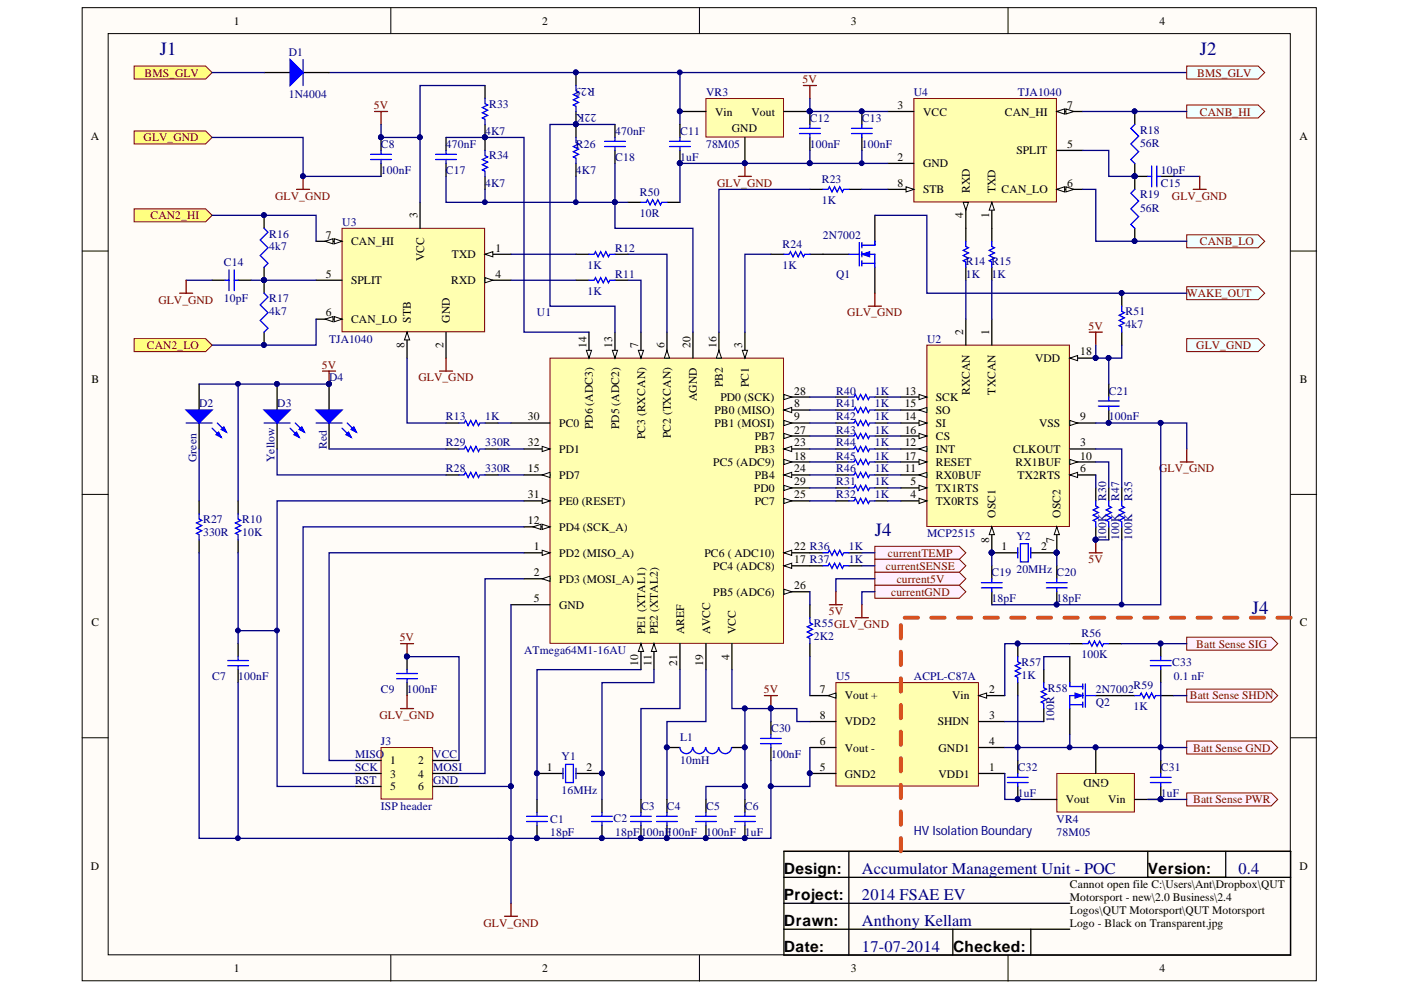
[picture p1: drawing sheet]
# Altium schematic sheet AMU_POC_final.SchDoc
size A; Engineer: Anthony Kellam; : QUTMS Motor Control version 0.1; PageSetup: Record=PageOptions|CenterHorizontal=True|CenterVertical=True|PrintScale=1.00|XCorrection=1.00|YCorrection=1.00|PrintKind=0|BorderSize=5000000|LeftOffset=0|BottomOffset=0|Orientation=1|PaperLength=1000|PaperWidth=1000|Scale=100|PaperSource=7|PrintQuality=-4|MediaType=1|DitherType=10|PaperKind=A4 (210 x 297 mm)|PrintScaleMode=0

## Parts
C1  value 18pF  [0402]  (hidden comment: Cap Semi)
C2  value 18pF  [0402]  (hidden comment: Cap Semi)
C3  value 100nF  [0402]  (hidden comment: Cap Semi)
C4  value 100nF  [0402]  (hidden comment: Cap Semi)
C5  value 100nF  [0402]  (hidden comment: Cap Semi)
C6  value 1uF  [0402]  (hidden comment: Cap Semi)
C7  value 100nF  [0402]  (hidden comment: Cap Semi)
C8  value 100nF  [0402]  (hidden comment: Cap Semi)
C9  value 100nF  [0402]  (hidden comment: Cap Semi)
C11  value 1uF  [0402]  (hidden comment: Cap Semi)
C12  value 100nF  [0402]  (hidden comment: Cap Semi)
C13  value 100nF  [0402]  (hidden comment: Cap Semi)
C14  value 10pF  [0402]  (hidden comment: Cap Semi)
C15  value 10pF  [0402]  (hidden comment: Cap Semi)
C17  value 470nF  [0402]  (hidden comment: Cap Semi)
C18  value 470nF  [0402]  (hidden comment: Cap Semi)
C19  value 18pF  [0402]  (hidden comment: Cap Semi)
C20  value 18pF  [0402]  (hidden comment: Cap Semi)
C21  value 100nF  [0402]  (hidden comment: Cap Semi)
C30  value 100nF  [0402]  (hidden comment: Cap Semi)
C31  value 1uF  [0402]  (hidden comment: Cap Semi)
C32  value 1uF  [0402]  (hidden comment: Cap Semi)
C33  value 0.1 nF  [0402]  (hidden comment: Cap Semi)
D1  1N4004  [SMC]
D2  Green  [3.2X1.6X1.1]
D3  Yellow  [3.2X1.6X1.1]
D4  Red  [3.2X1.6X1.1]
J3  ISP header  [HDR2X3]
L1  value 10mH  [0402-A]  (hidden comment: Inductor)
Q1  2N7002  [E3]
Q2  2N7002  [E3]
R10  value 10K  [AXIAL-0.3]  (hidden comment: Res1)
R11  value 1K  [AXIAL-0.3]  (hidden comment: Res1)
R12  value 1K  [AXIAL-0.3]  (hidden comment: Res1)
R13  value 1K  [AXIAL-0.3]  (hidden comment: Res1)
R14  value 1K  [AXIAL-0.3]  (hidden comment: Res1)
R15  value 1K  [AXIAL-0.3]  (hidden comment: Res1)
R16  value 4k7  [J1-0603]  (hidden comment: Res3)
R17  value 4k7  [J1-0603]  (hidden comment: Res3)
R18  value 56R  [J1-0603]  (hidden comment: Res3)
R19  value 56R  [J1-0603]  (hidden comment: Res3)
R23  value 1K  [AXIAL-0.3]  (hidden comment: Res1)
R24  value 1K  [AXIAL-0.3]  (hidden comment: Res1)
R25  value 22K  [AXIAL-0.3]  (hidden comment: Res1)
R26  value 4K7  [AXIAL-0.3]  (hidden comment: Res1)
R27  value 330R  [AXIAL-0.3]  (hidden comment: Res1)
R28  value 330R  [AXIAL-0.3]  (hidden comment: Res1)
R29  value 330R  [AXIAL-0.3]  (hidden comment: Res1)
R30  value 100K  [AXIAL-0.3]  (hidden comment: Res1)
R31  value 1K  [AXIAL-0.3]  (hidden comment: Res1)
R32  value 1K  [AXIAL-0.3]  (hidden comment: Res1)
R33  value 4K7  [AXIAL-0.3]  (hidden comment: Res1)
R34  value 4K7  [AXIAL-0.3]  (hidden comment: Res1)
R35  value 100K  [AXIAL-0.3]  (hidden comment: Res1)
R36  value 1K  [AXIAL-0.3]  (hidden comment: Res1)
R37  value 1K  [AXIAL-0.3]  (hidden comment: Res1)
R40  value 1K  [AXIAL-0.3]  (hidden comment: Res1)
R41  value 1K  [AXIAL-0.3]  (hidden comment: Res1)
R42  value 1K  [AXIAL-0.3]  (hidden comment: Res1)
R43  value 1K  [AXIAL-0.3]  (hidden comment: Res1)
R44  value 1K  [AXIAL-0.3]  (hidden comment: Res1)
R45  value 1K  [AXIAL-0.3]  (hidden comment: Res1)
R46  value 1K  [AXIAL-0.3]  (hidden comment: Res1)
R47  value 100K  [AXIAL-0.3]  (hidden comment: Res1)
R50  value 10R  [AXIAL-0.3]  (hidden comment: Res1)
R51  value 4k7  [AXIAL-0.3]  (hidden comment: Res1)
R55  value 2K2  [AXIAL-0.3]  (hidden comment: Res1)
R56  value 100K  [AXIAL-0.3]  (hidden comment: Res1)
R57  value 1K  [AXIAL-0.3]  (hidden comment: Res1)
R58  value 100R  [AXIAL-0.3]  (hidden comment: Res1)
R59  value 1K  [AXIAL-0.3]  (hidden comment: Res1)
U1  ATmega64M1-16AU  [32A_L]
U2  MCP2515  [Q-18]
U3  TJA1040  [8S2_L]
U4  TJA1040  [8S2_L]
U5  ACPL-C87A  [8S2_L]
VR3  78M05  [D2PAK]
VR4  78M05  [D2PAK]
Y1  16MHz  [R38]
Y2  20MHz  [R38]

## Ports
Batt Sense GND (out), Batt Sense PWR (out), Batt Sense SHDN (out), Batt Sense SIG (out), BMS_GLV, BMS_GLV (in), CAN2_HI (in), CAN2_LO (in), CANB_HI (out), CANB_LO (out), current5V (out), currentGND (out), currentSENSE (out), currentTEMP (out), GLV_GND (in), GLV_GND (out), WAKE_OUT (out)

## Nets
5V: C5.1 C6.1 C8.2 C9.2 C12.2 C13.2 C21.2 C30.1 D2.1(A) D3.1(A) D4.1(A) J3.2 L1.1 R10.2 R30.2 R33.1 R47.2 R51.1 U1.4(VCC) U2.18(VDD) U3.3(VCC) U4.3(VCC) U5.8(VDD2) VR3.3(Vout) ; port current5V
GLV_GND: C1.1 C2.1 C3.2 C4.2 C5.2 C6.2 C7.1 C8.1 C9.1 C11.1 C12.1 C13.1 C14.1 C15.1 C19.1 C20.1 C21.1 C30.2 J3.6 Q1.3(S) R27.1 R35.2 R50.2 U1.5(GND) U2.9(VSS) U3.2(GND) U4.2(GND) U5.5(GND2) U5.6(Vout_-) VR3.2(GND) ; port GLV_GND, port currentGND
Batt Sense GND: C31.2 C32.2 C33.1 Q2.3(S) R57.1 U5.4(GND1) VR4.2(GND) ; port Batt Sense GND
Batt Sense PWR: C31.1 VR4.1(Vin) ; port Batt Sense PWR
Batt Sense SHDN: R59.1 ; port Batt Sense SHDN
Batt Sense SIG: C33.2 R56.1 ; port Batt Sense SIG
BMS_GLV: C11.2 D1.1(A) D1.2(K) R25.1 VR3.1(Vin) ; port BMS_GLV
CAN2_HI: R16.1 U3.7(CAN_HI) ; port CAN2_HI
CAN2_LO: R17.2 U3.6(CAN_LO) ; port CAN2_LO
CANB_HI: R18.2 U4.7(CAN_HI) ; port CANB_HI
CANB_LO: R19.1 U4.6(CAN_LO) ; port CANB_LO
currentSENSE: R37.2 ; port currentSENSE
currentTEMP: R36.2 ; port currentTEMP
WAKE_OUT: Q1.1(D) R51.2 ; port WAKE_OUT
NetC1_2: C1.2 U1.10(PE1_(XTAL1)) Y1.1(OSC1)
NetC2_2: C2.2 U1.11(PE2_(XTAL2)) Y1.2(OSC2)
NetC3_1: C3.1 U1.21(AREF)
NetC4_1: C4.1 L1.2 U1.19(AVCC)
NetC7_2: C7.2 J3.5 R10.1 U1.31(PE0_(RESET))
NetC14_2: C14.2 R16.2 R17.1 U3.5(SPLIT)
NetC15_2: C15.2 R18.1 R19.2 U4.5(SPLIT)
NetC17_1: C17.1 C18.1 R26.2 R34.2 R50.1 U1.20(AGND)
NetC17_2: C17.2 R33.2 R34.1 U1.14(PD6_(ADC3))
NetC18_2: C18.2 R25.2 R26.1 U1.13(PD5_(ADC2))
NetC19_2: C19.2 U2.8(OSC1) Y2.1(OSC1)
NetC20_2: C20.2 U2.7(OSC2) Y2.2(OSC2)
NetC32_1: C32.1 U5.1(VDD1) VR4.3(Vout)
NetD2_2: D2.2(K) R27.2
NetD3_2: D3.2(K) R28.1
NetD4_2: D4.2(K) R29.1
NetJ3_1: J3.1 U1.1(PD2_(MISO_A))
NetJ3_3: J3.3 U1.12(PD4_(SCK_A))
NetJ3_4: J3.4 U1.2(PD3_(MOSI_A))
NetQ1_2: Q1.2(G) R24.2
NetQ2_1: Q2.1(D) R58.2
NetQ2_2: Q2.2(G) R59.2
NetR11_1: R11.1 U3.4(RXD)
NetR11_2: R11.2 U1.7(PC3_(RXCAN))
NetR12_1: R12.1 U1.6(PC2_(TXCAN))
NetR12_2: R12.2 U3.1(TXD)
NetR13_1: R13.1 U3.8(STB)
NetR13_2: R13.2 U1.30(PC0)
NetR14_1: R14.1 U4.4(RXD)
NetR14_2: R14.2 U2.2(RXCAN)
NetR15_1: R15.1 U4.1(TXD)
NetR15_2: R15.2 U2.1(TXCAN)
NetR23_1: R23.1 U1.16(PB2)
NetR23_2: R23.2 U4.8(STB)
NetR24_1: R24.1 U1.3(PC1)
NetR28_2: R28.2 U1.15(PD7)
NetR29_2: R29.2 U1.32(PD1)
NetR30_1: R30.1 U2.6(TX2RTS)
NetR31_1: R31.1 U1.29(PD0)
NetR31_2: R31.2 U2.5(TX1RTS)
NetR32_1: R32.1 U1.25(PC7)
NetR32_2: R32.2 U2.4(TX0RTS)
NetR35_1: R35.1 U2.3(CLKOUT)
NetR36_1: R36.1 U1.22(PC6_(_ADC10))
NetR37_1: R37.1 U1.17(PC4_(ADC8))
NetR40_1: R40.1 U1.28(PD0_(SCK))
NetR40_2: R40.2 U2.13(SCK)
NetR41_1: R41.1 U1.8(PB0_(MISO))
NetR41_2: R41.2 U2.15(SO)
NetR42_1: R42.1 U1.9(PB1_(MOSI))
NetR42_2: R42.2 U2.14(SI)
NetR43_1: R43.1 U1.27(PB7)
NetR43_2: R43.2 U2.16(CS)
NetR44_1: R44.1 U1.23(PB3)
NetR44_2: R44.2 U2.12(INT)
NetR45_1: R45.1 U1.18(PC5_(ADC9))
NetR45_2: R45.2 U2.17(RESET)
NetR46_1: R46.1 U1.24(PB4)
NetR46_2: R46.2 U2.11(RX0BUF)
NetR47_1: R47.1 U2.10(RX1BUF)
NetR55_1: R55.1 U5.7(Vout_+)
NetR55_2: R55.2 U1.26(PB5_(ADC6))
NetR56_2: R56.2 R57.2 U5.2(Vin)
NetR58_1: R58.1 U5.3(SHDN)

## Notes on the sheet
- J1
- J2
- J4
- (near J3) SCK
- (near J3) RST
- (near J3) MISO
- (near J3) MOSI
- (near J3) GND
- (near J3) VCC
- (near C6) Design:
- Accumulator Management Unit - POC
- HV Isolation Boundary
- Version:
- 0.4
- Project:
- Drawn:
- 2014 FSAE EV
- Anthony Kellam
- Date:
- 17-07-2014
- Checked:
